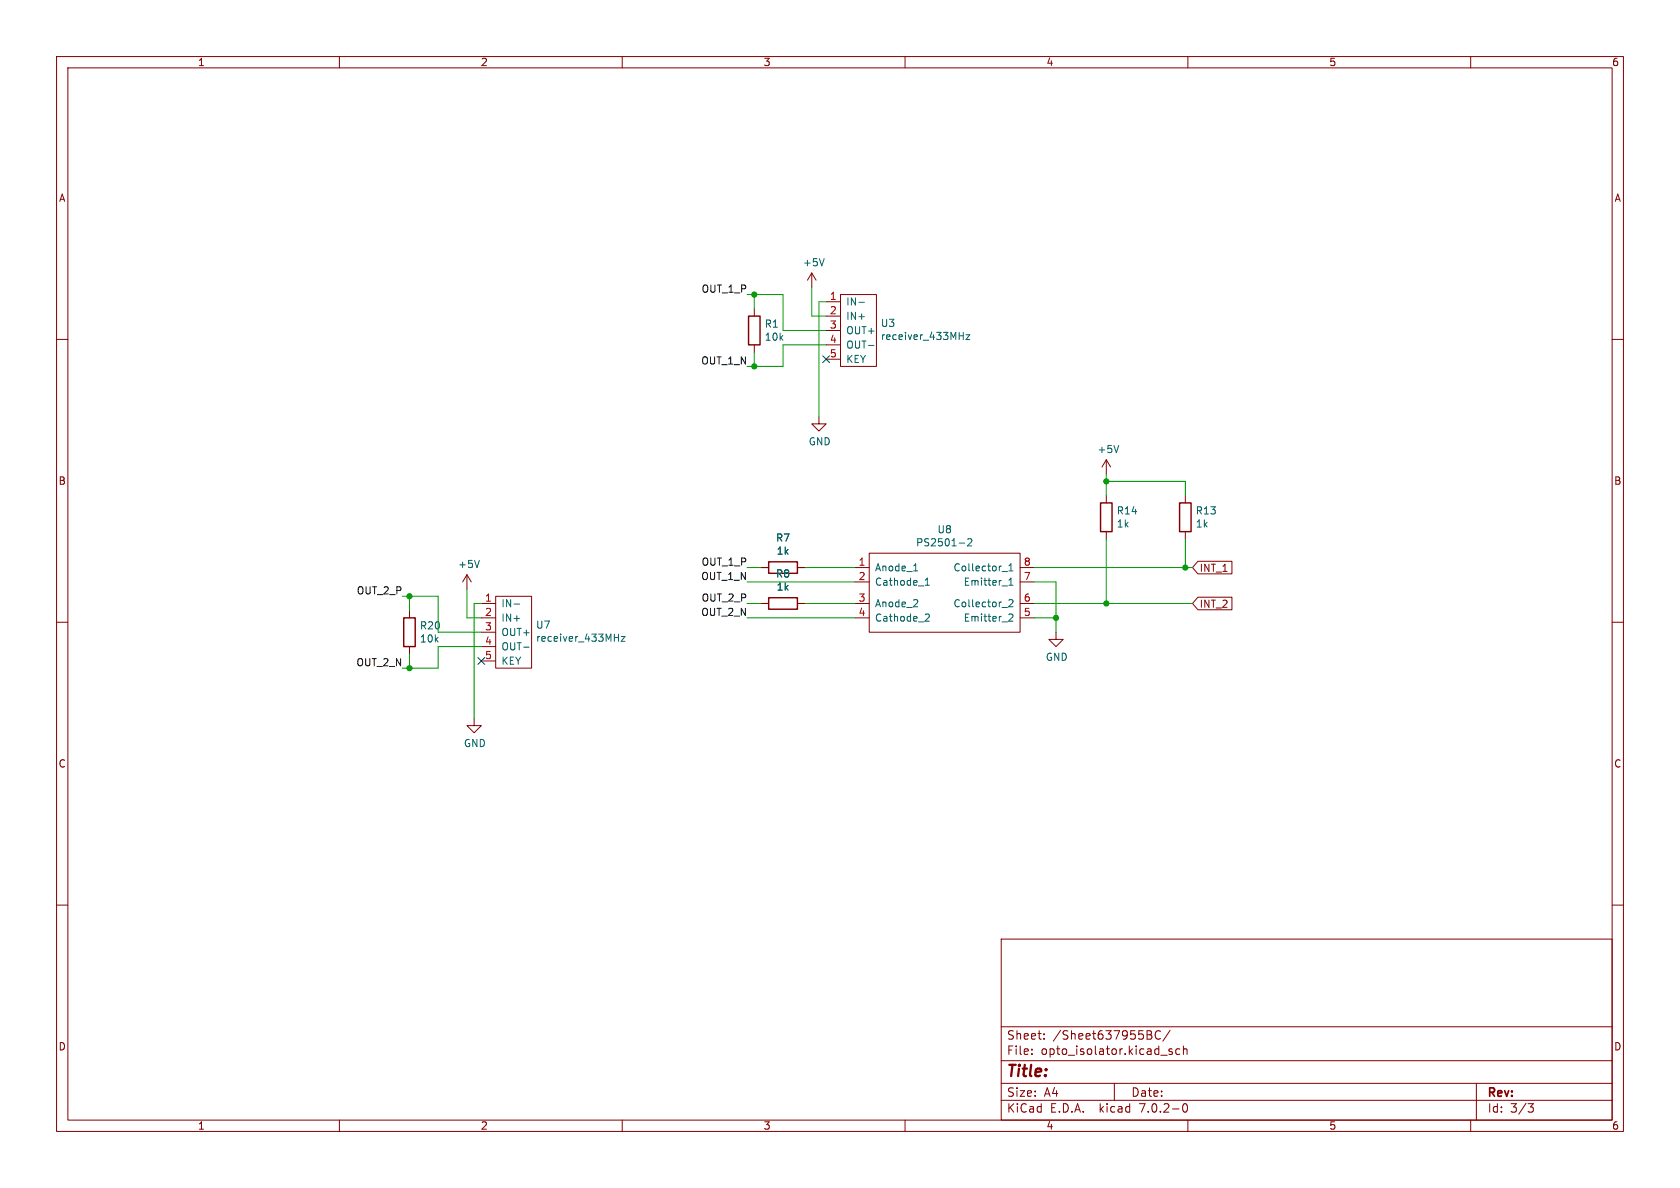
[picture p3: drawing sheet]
<svg xmlns="http://www.w3.org/2000/svg" width="297mm" height="210mm" viewBox="0 0 297 210" stroke-linecap="round" stroke-linejoin="round" font-family="sans-serif">
<g fill="none" stroke="#840000" stroke-width=".18">
<path d="M10 10h277v190h-277zM12 12h273v186h-273zM60 10v2M110 10v2M160 10v2M210 10v2M260 10v2M10 60h2M133.3 54.6v1.3M143.5 48.3l-.8 1.2M143.5 48.3v2.5M143.5 48.3l.8 1.2"/>
<path d="M146 53.3h2.6M146 55.9h2.6M146 58.4h2.6M148.6 52.1h6.3v12.7h-6.3zM285 60h2M133.3 61v1.2M144.8 73.7v1.2h1.2l-1.2 1.3-1.3-1.3h1.3M146 61h2.6M146 63.5h2.6M153.7 97.8h26.6v14h-26.6zM195.6 81.3l-.8 1.3M195.6 81.3v2.5"/>
<path d="M195.6 87.6v1.3M195.6 94v1.3M195.6 81.3l.7 1.3M209.5 87.6v1.3M209.5 94v1.3M211.8 99.2h6v2.2h-6l-1-1.1zM10 110h2M72.4 108v1.2M72.4 114.3v1.3M82.5 101.6l-.7 1.3M82.5 101.6v2.5M82.5 101.6l.8 1.3"/>
<path d="M85.1 106.7h2.5M85.1 109.2h2.5M85.1 111.8h2.5M85.1 114.3h2.5M85.1 116.8h2.5M87.6 105.4h6.4v12.7h-6.4zM134.6 106.7h1.3M134.6 100.3h1.3M141 106.7h1.2M141 100.3h1.2M151.1 106.7h2.6M151.1 100.3h2.6"/>
<path d="M151.1 102.9h2.6M151.1 109.2h2.6M180.3 106.7h2.6M180.3 100.3h2.6M180.3 102.9h2.6M180.3 109.2h2.6M186.7 111.8v1.2h1.3l-1.3 1.3-1.3-1.3h1.3M211.8 105.6h6v2.2h-6l-1-1.1zM285 110h2M83.8 127v1.3h1.3l-1.3 1.2-1.3-1.2h1.3M10 160h2M285 160h2"/>
<path d="M177 166h108v32h-108zM60 198v2M110 198v2M160 198v2M177 194.5h108M177 191.5h108M177 187.5h108M177 181.5h108M182.4 186.3v.1M182.4 185.5v.1M184.6 183.6v.1M184.6 182.8v.1"/>
<path d="M197 191.5v3M203.3 182.2l.3 .3-.1 .3-.2 .1a.4 .4 0 0 1 .4 .4 .4 .4 0 0 1-.3 .4M205.1 182.3a.6 .6 0 0 0-.7 0 .6 .6 0 0 0-.2 .8 .56 .56 0 0 0 .3 .5 .56 .56 0 0 0 .6 0M206.9 182.1l-1.3 2M207.2 185.5l-.3-.1-.3 .2 .1 .2 .5 .2v.3h-.6M208.6 185.5l-.5-.1-.2 .3v.4l.1 .2h.6M209.2 185.5l.2-.1 .4 .1 .1 .9M209.2 184.9v1.5M209.2 195.2l.2-.1a.81 .81 0 0 1 .6 .6 .81 .81 0 0 1-.3 .8l-.1 .1a.81 .81 0 0 1-.4-1.4zM210 198v2M260 198v2M261 191.5v6.5"/>
<path d="M270.1 195.1h1l-.5 .6 .4 .1 .1 .5-.3 .3h-.4"/>
</g>
<g fill="none" stroke="#006464" stroke-width=".18">
<path d="M145.7 45.7l-.4 1.3M151.8 53.4h1M169.6 59.4h.7M170.3 58.8v1.2M170.8 59.2h.6l-.6 .8h.6M153.5 61.1h1M197.8 78.7l-.4 1.3M84.7 99.1l-.4 1.2M169.6 96h.9M171.1 95.3l.5-.1 .2 .4-.8 .9h.8M90.9 106.8h1M92.6 114.4h.9"/>
<path d="M108.6 112.7h.7M109.3 112.1v1.3M109.8 112.5h.7l-.7 .9h.7M161.5 100.9h.7M163.6 103.5h.7M163.6 102.6l.3-.4v1.3M163.8 108.5l.4 .1 .1 .3-.8 .9h.8M177.1 107.4h1M177.1 103.6h1M177.1 101h1M178.4 100.9h.7M178.4 103.5h.7"/>
<path d="M178.4 108.7l.4-.2 .3 .4-.8 .9h.8M178.4 106.1l.4-.1 .3 .4-.8 .9h.8M178.4 100l.3-.4v1.3M178.4 102.6l.3-.4v1.3"/>
</g>
<path d="M132.3 55.9h2.1v5.1h-2.1zM135.9 99.3h5.1v2h-5.1zM194.6 88.9h2v5.1h-2zM208.5 88.9h2.1v5.1h-2.1zM71.4 109.2h2v5.1h-2zM135.9 105.7h5.1v2h-5.1z" fill="none" stroke="#840000" stroke-width=".25"/>
<g fill="none" stroke="#009600" stroke-width=".18">
<path d="M132.1 52.1h6.3v6.3h7.6M133.3 52.1v2.5M143.5 50.8v5.1h2.5M146 53.3h-1.2v20.4M133.3 62.2v2.6M146 61h-7.6v3.8h-6.3M195.6 83.8v3.8M195.6 95.3v11.4M195.6 85.1h13.9v2.5M209.5 95.3v5M71.1 105.4h6.4v6.4h7.6M72.4 105.4v2.6"/>
<path d="M72.4 115.6v2.5M82.5 104.1v5.1h2.6M85.1 114.3h-7.6v3.8h-6.4M85.1 106.7h-1.3v20.3M132.1 102.9h19M132.1 109.2h19M132.1 100.3h2.5M132.1 106.7h2.5M142.2 100.3h8.9M142.2 106.7h8.9M182.9 102.9h3.8v8.9M182.9 109.2h3.8"/>
<path d="M182.9 100.3h27.9M182.9 106.7h27.9"/>
</g>
<path d="M145.4 62.9l1.3 1.2M146.7 62.9l-1.3 1.2M84.5 116.2l1.2 1.2M85.7 116.2l-1.2 1.2" fill="none" stroke="#000084" stroke-width=".18"/>
<g fill="#009600" stroke="#009600" stroke-width=".18">
<circle cx="133.3" cy="52.1" r=".46"/>
<circle cx="72.4" cy="118.1" r=".46"/>
<circle cx="72.4" cy="105.4" r=".46"/>
<circle cx="195.6" cy="85.1" r=".46"/>
<circle cx="186.7" cy="109.2" r=".46"/>
<circle cx="133.3" cy="64.8" r=".46"/>
<circle cx="195.6" cy="106.7" r=".46"/>
<circle cx="209.5" cy="100.3" r=".46"/>
</g>
<text font-size="2.8" fill="#840000" x="178" y="190.8">Title:</text>
<g font-size="2.1" fill="#840000">
<text x="178" y="183.9">Sheet:</text>
<text x="186.2" y="183.9">/Sheet637955BC/</text>
<text x="178" y="186.6">File:</text>
<text x="184" y="186.6">opto_isolator.kicad_sch</text>
<text x="178" y="196.8">KiCad</text>
<text x="178" y="194">Size:</text>
<text x="184.6" y="194">A4</text>
<text x="185.7" y="196.8">E.D.A.</text>
<text x="194.4" y="196.8">kicad</text>
<text x="200" y="194">Date:</text>
<text x="201.5" y="196.8">7.0.2-0</text>
<text x="263" y="194.2">Rev:</text>
<text x="263" y="196.8">Id:</text>
<text x="267" y="196.8">3/3</text>
</g>
<g font-size="1.8" fill="#840000">
<text x="35" y="11.8">1</text>
<text x="85" y="11.8">2</text>
<text x="135" y="11.8">3</text>
<text x="185" y="11.8">4</text>
<text x="235" y="11.8">5</text>
<text x="285" y="11.8">6</text>
<text x="10.4" y="35.8">A</text>
<text x="285.4" y="35.8">A</text>
<text x="10.3" y="85.8">B</text>
<text x="285.3" y="85.8">B</text>
<text x="212.1" y="101.2">INT_1</text>
<text x="212.1" y="107.6">INT_2</text>
<text x="10.3" y="135.8">C</text>
<text x="285.3" y="135.8">C</text>
<text x="10.3" y="185.8">D</text>
<text x="285.3" y="185.8">D</text>
<text x="35" y="199.8">1</text>
<text x="85" y="199.8">2</text>
<text x="135" y="199.8">3</text>
<text x="185" y="199.8">4</text>
<text x="235" y="199.8">5</text>
<text x="285" y="199.8">6</text>
</g>
<g font-size="1.8" fill="#006464">
<text x="141.9" y="47.2">+5V</text>
<text x="135.1" y="58.1">R1</text>
<text x="149.6" y="54.2">IN-</text>
<text x="149.6" y="56.7">IN+</text>
<text x="149.6" y="59.2">OUT+</text>
<text x="155.7" y="58">U3</text>
<text x="135.1" y="60.4">10k</text>
<text x="149.6" y="61.8">OUT-</text>
<text x="149.6" y="64.3">KEY</text>
<text x="155.7" y="60.3">receiver_433MHz</text>
<text x="142.9" y="78.9">GND</text>
<text x="194" y="80.3">+5V</text>
<text x="137.1" y="95.9">R7</text>
<text x="165.7" y="94.4">U8</text>
<text x="197.4" y="91.1">R14</text>
<text x="197.4" y="93.4">1k</text>
<text x="211.3" y="91.1">R13</text>
<text x="211.3" y="93.4">1k</text>
<text x="80.9" y="100.6">+5V</text>
<text x="137.2" y="98.2">1k</text>
<text x="154.7" y="101.2">Anode_1</text>
<text x="161.9" y="96.7">PS2501-2</text>
<text x="168.4" y="101.2">Collector_1</text>
<text x="88.6" y="107.5">IN-</text>
<text x="137.1" y="102.2">R8</text>
<text x="137.2" y="104.6">1k</text>
<text x="154.7" y="103.7">Cathode_1</text>
<text x="154.7" y="107.5">Anode_2</text>
<text x="168.4" y="107.5">Collector_2</text>
<text x="170.2" y="103.7">Emitter_1</text>
<text x="74.2" y="111.4">R20</text>
<text x="74.2" y="113.7">10k</text>
<text x="88.6" y="110">IN+</text>
<text x="88.6" y="112.6">OUT+</text>
<text x="94.7" y="111.3">U7</text>
<text x="94.7" y="113.6">receiver_433MHz</text>
<text x="154.7" y="110">Cathode_2</text>
<text x="170.2" y="110">Emitter_2</text>
<text x="88.6" y="115.1">OUT-</text>
<text x="88.6" y="117.7">KEY</text>
<text x="184.8" y="117">GND</text>
<text x="81.9" y="132.2">GND</text>
</g>
<g font-size="1.8" fill="#0f0f0f">
<text x="123.9" y="51.8">OUT_1_P</text>
<text x="123.8" y="64.5">OUT_1_N</text>
<text x="123.9" y="100.1">OUT_1_P</text>
<text x="62.9" y="105.1">OUT_2_P</text>
<text x="123.8" y="102.6">OUT_1_N</text>
<text x="123.9" y="106.4">OUT_2_P</text>
<text x="123.8" y="109">OUT_2_N</text>
<text x="62.9" y="117.8">OUT_2_N</text>
</g>
<g font-size="1.8" fill="#a90000">
<text x="146.7" y="53.1">1</text>
<text x="146.7" y="55.6">2</text>
<text x="146.7" y="58.2">3</text>
<text x="146.7" y="60.7">4</text>
<text x="146.7" y="63.2">5</text>
<text x="151.7" y="100.1">1</text>
<text x="180.9" y="100.1">8</text>
<text x="85.7" y="106.4">1</text>
<text x="151.7" y="102.6">2</text>
<text x="151.7" y="106.4">3</text>
<text x="180.9" y="106.4">6</text>
<text x="180.9" y="102.6">7</text>
<text x="85.7" y="109">2</text>
<text x="85.7" y="111.5">3</text>
<text x="151.7" y="109">4</text>
<text x="180.9" y="109">5</text>
<text x="85.7" y="114">4</text>
<text x="85.7" y="116.6">5</text>
</g>
</svg>
